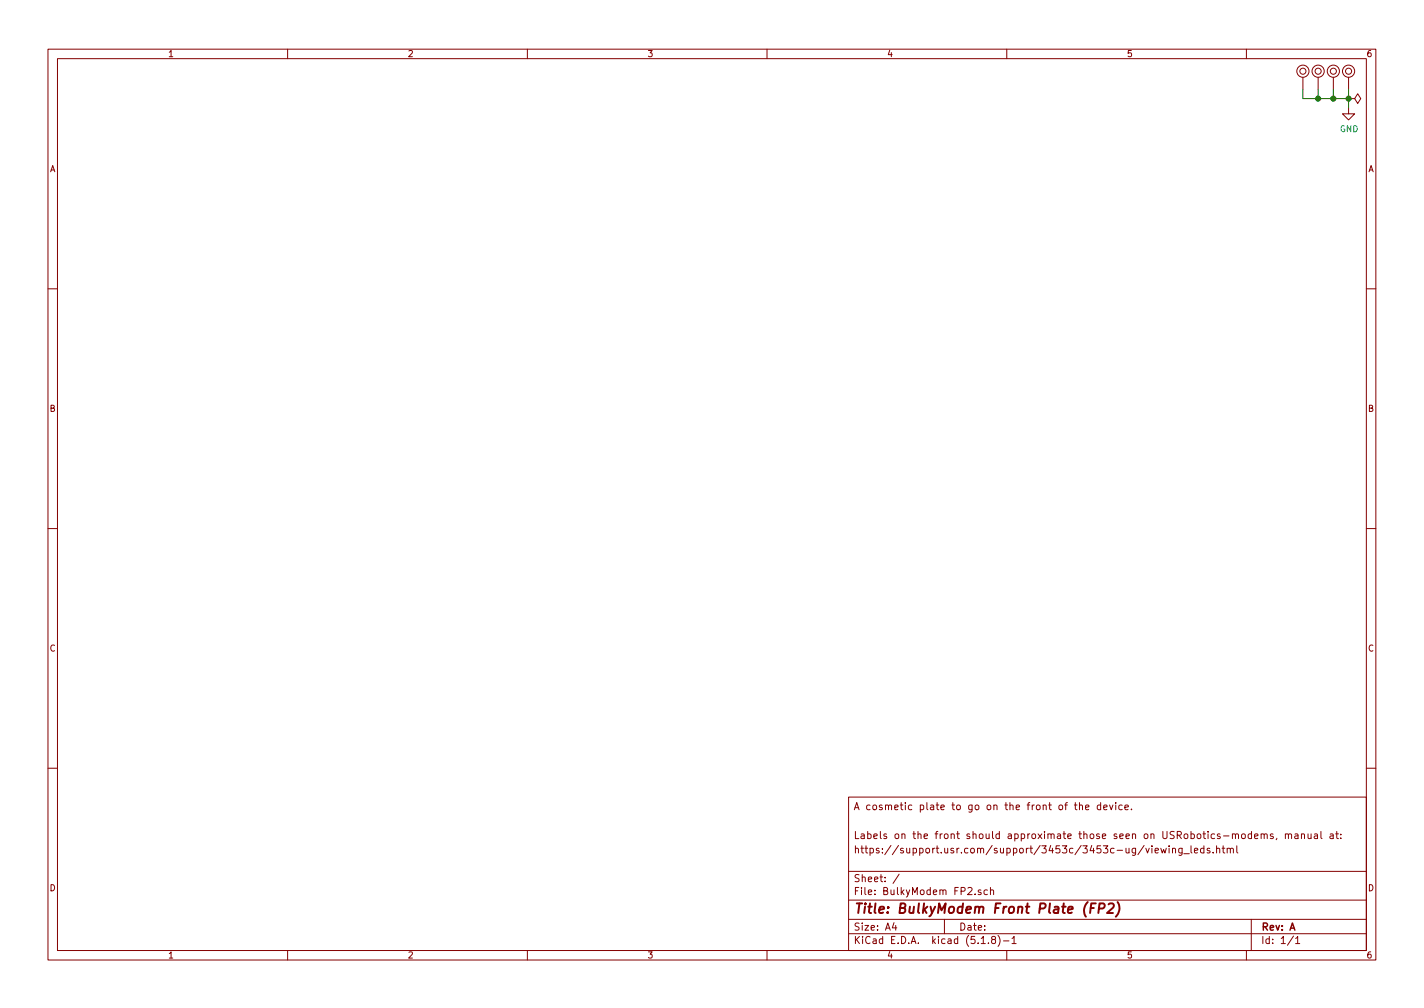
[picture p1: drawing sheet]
EESchema Schematic File Version 4
EELAYER 30 0
EELAYER END
$Descr A4 11693 8268
encoding utf-8
Sheet 1 1
Title "BulkyModem Front Plate (FP2)"
Date ""
Rev "A"
Comp ""
Comment1 "https://support.usr.com/support/3453c/3453c-ug/viewing_leds.html"
Comment2 "Labels on the front should approximate those seen on USRobotics-modems, manual at:"
Comment3 ""
Comment4 "A cosmetic plate to go on the front of the device."
$EndDescr
$Comp
L mounting:Mounting_Pin M1
U 1 1
P 10700 575
F 0 "M1" H 10700 675 50  0001 C CNN
F 1 "Mounting_Pin" H 10700 500 50  0001 C CNN
F 2 "mounting:M3_pin" H 10700 575 50  0001 C CNN
F 3 "~" H 10700 575 50  0001 C CNN
	1    10700 575 
	1    0    0    -1  
$EndComp
$Comp
L mounting:Mounting_Pin M2
U 1 1
P 10825 575
F 0 "M2" H 10825 675 50  0001 C CNN
F 1 "Mounting_Pin" H 10825 500 50  0001 C CNN
F 2 "mounting:M3_pin" H 10825 575 50  0001 C CNN
F 3 "~" H 10825 575 50  0001 C CNN
	1    10825 575 
	1    0    0    -1  
$EndComp
$Comp
L mounting:Mounting_Pin M3
U 1 1
P 10950 575
F 0 "M3" H 10950 675 50  0001 C CNN
F 1 "Mounting_Pin" H 10950 500 50  0001 C CNN
F 2 "mounting:M3_pin" H 10950 575 50  0001 C CNN
F 3 "~" H 10950 575 50  0001 C CNN
	1    10950 575 
	1    0    0    -1  
$EndComp
$Comp
L mounting:Mounting_Pin M4
U 1 1
P 11075 575
F 0 "M4" H 11075 675 50  0001 C CNN
F 1 "Mounting_Pin" H 11075 500 50  0001 C CNN
F 2 "mounting:M3_pin" H 11075 575 50  0001 C CNN
F 3 "~" H 11075 575 50  0001 C CNN
	1    11075 575 
	1    0    0    -1  
$EndComp
Wire Wire Line
	10700 725  10700 800 
Wire Wire Line
	10700 800  10825 800 
Wire Wire Line
	11075 800  11075 725 
Wire Wire Line
	10825 725  10825 800 
Connection ~ 10825 800 
Wire Wire Line
	10825 800  10950 800 
Wire Wire Line
	10950 725  10950 800 
Connection ~ 10950 800 
Wire Wire Line
	10950 800  11075 800 
Connection ~ 11075 800 
Wire Wire Line
	11075 800  11075 875 
$Comp
L power:GND #PWR0111
U 1 1
P 11075 875
F 0 "#PWR0111" H 11075 625 50  0001 C CNN
F 1 "GND" H 11080 702 50  0000 C CNN
F 2 "" H 11075 875 50  0001 C CNN
F 3 "" H 11075 875 50  0001 C CNN
	1    11075 875 
	1    0    0    -1  
$EndComp
$Comp
L power:PWR_FLAG #FLG?
U 1 1
P 11075 800
F 0 "#FLG?" H 11075 875 50  0001 C CNN
F 1 "PWR_FLAG" H 11075 973 50  0001 C CNN
F 2 "" H 11075 800 50  0001 C CNN
F 3 "~" H 11075 800 50  0001 C CNN
	1    11075 800 
	0    1    1    0   
$EndComp
$EndSCHEMATC
